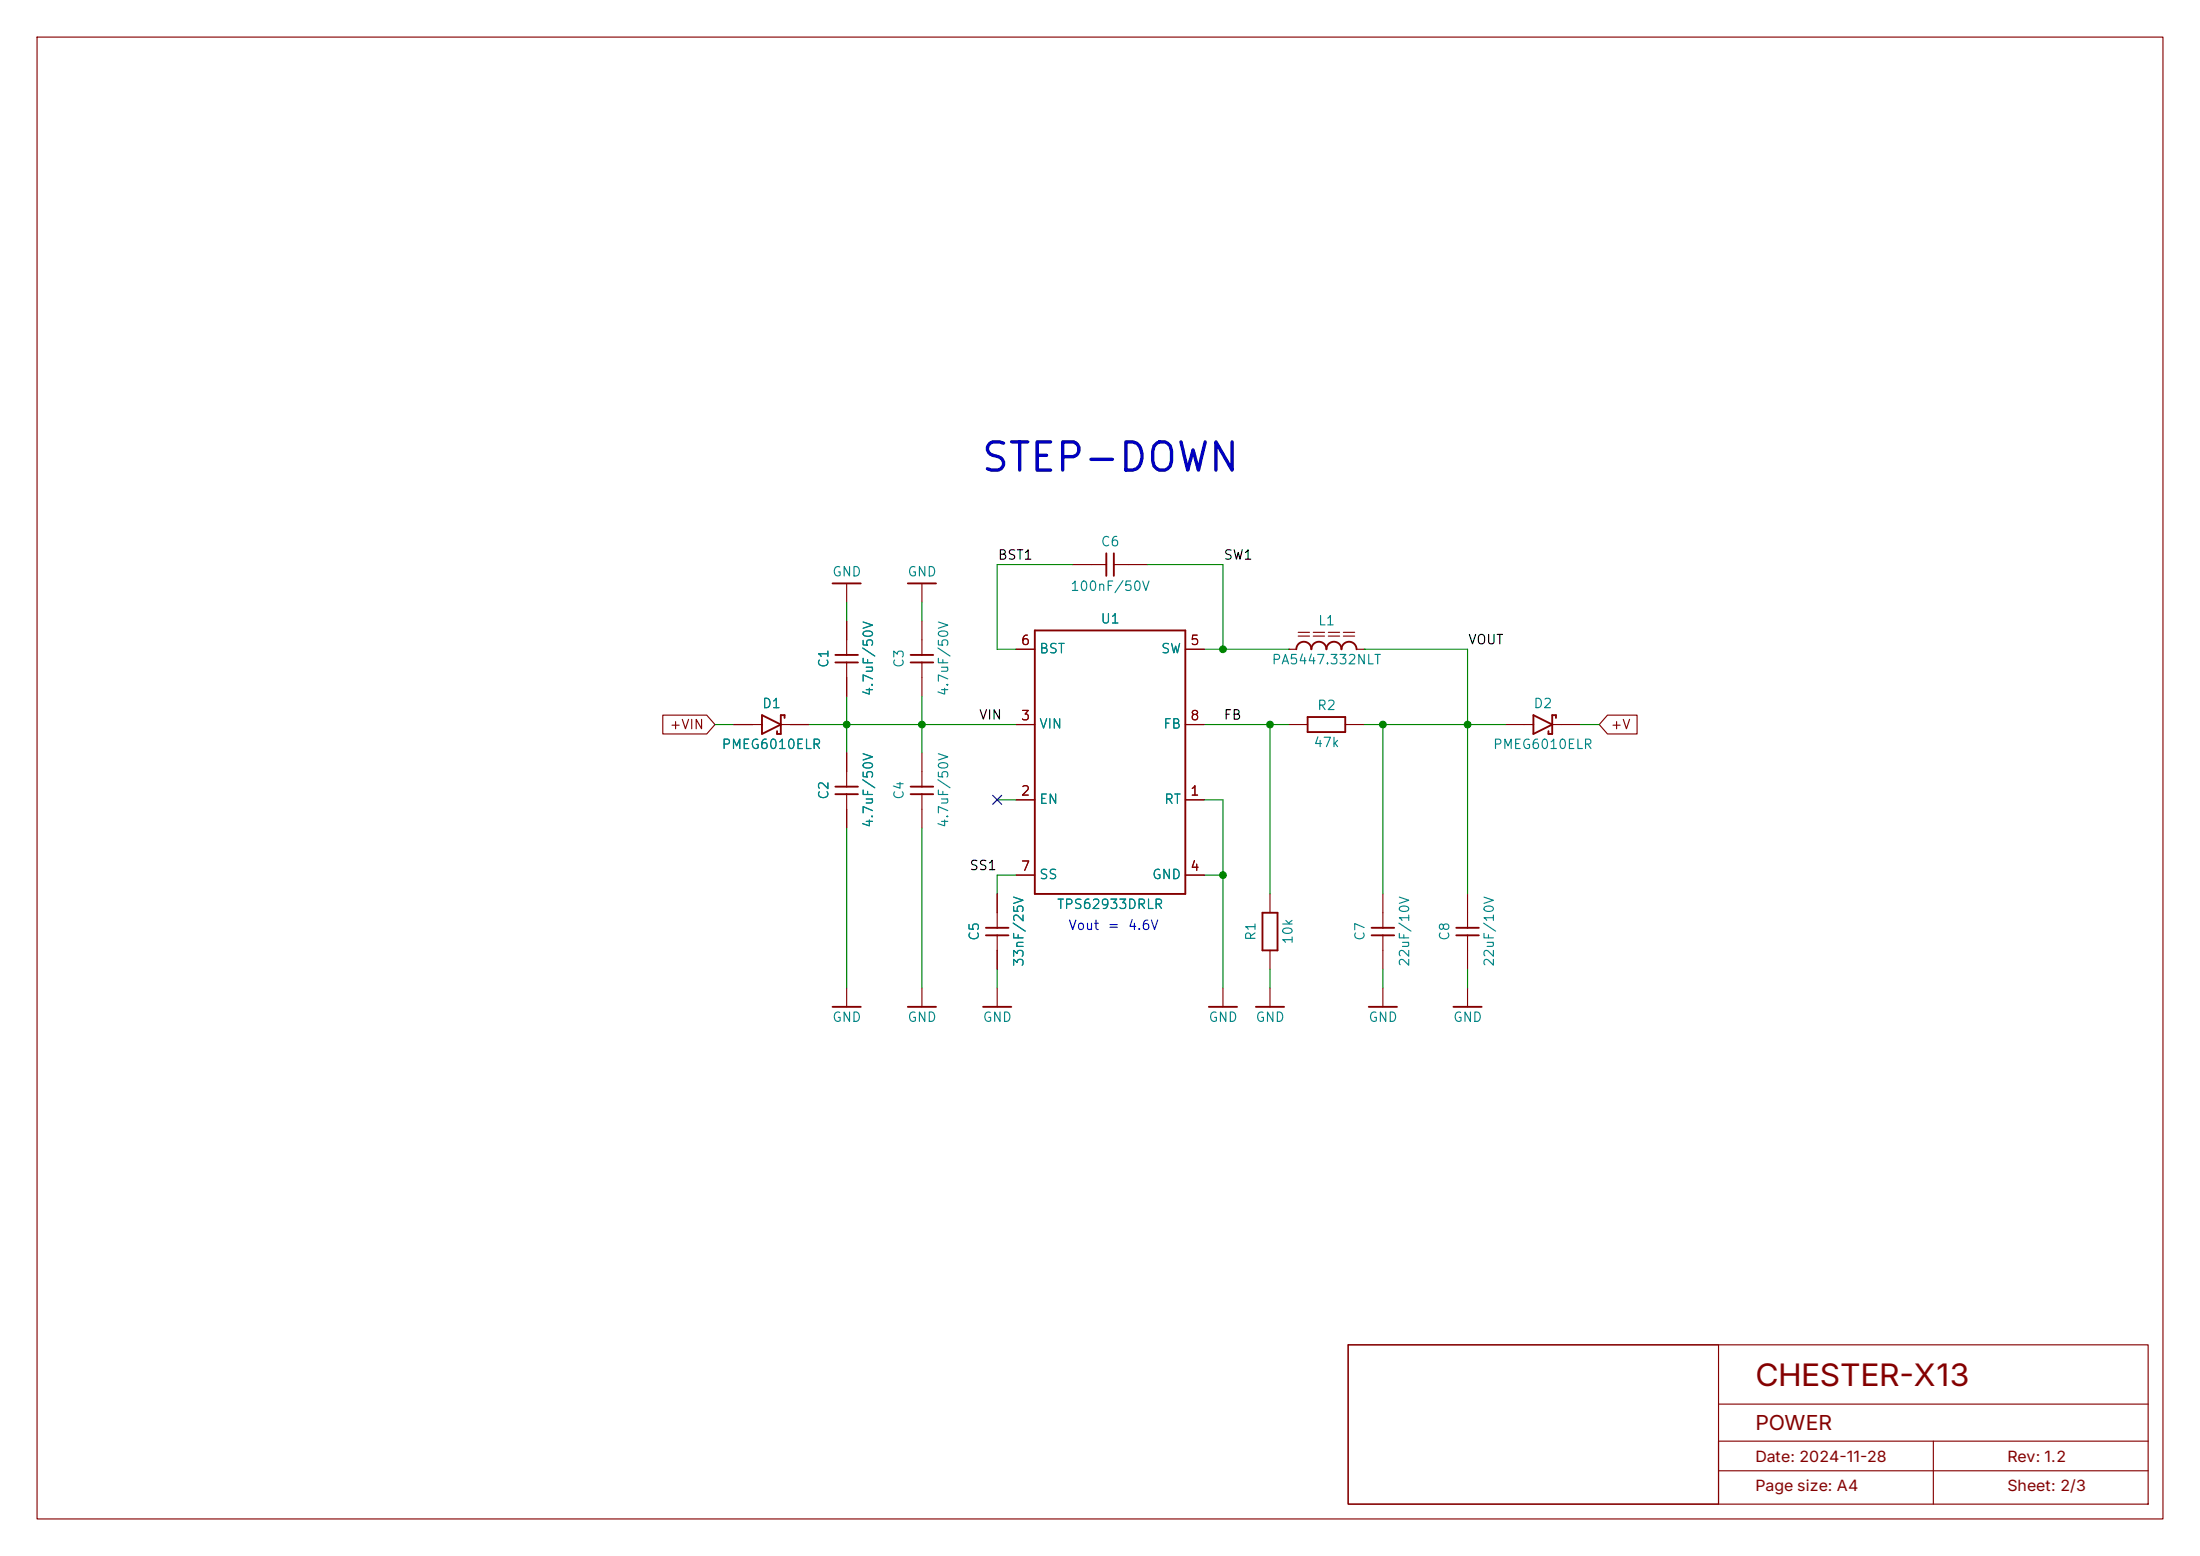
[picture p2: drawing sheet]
<svg xmlns="http://www.w3.org/2000/svg" width="297mm" height="210mm" viewBox="0 0 297 210" stroke-linecap="round" stroke-linejoin="round" font-family="sans-serif">
<g fill="none" stroke="#840000" stroke-width=".15">
<path d="M5 5h287v200h-287zM114.3 78.7v2.6M124.5 78.7v2.6M144.8 76.2h4.6M150.4 76.2h4.5M89.5 96.5h5.9l1.1 1.3-1.1 1.3h-5.9zM99.1 97.8h3.8M105.4 97.8h3.8M114.3 83.8v4.6M114.3 89.4v4.6M124.5 83.8v4.6M124.5 89.4v4.6"/>
<path d="M137.2 97.8h2.5M137.2 87.6h2.5M160 97.8h2.6M160 87.6h2.6M174 87.6h.1M174 97.8h2.5M174 87.6h1M175.3 85.3h1.5M175.3 85.9h1.5M177.3 85.3h1.5M177.3 85.9h1.5M179.3 85.3h1.5"/>
<path d="M179.3 85.9h1.5M181.4 85.3h1.5M181.4 85.9h1.5M181.6 97.8h2.5M183.1 87.6h1M184.1 87.6h.1M203.2 97.8h3.8M209.5 97.8h3.9M217 96.5h4v2.6h-4l-1.1-1.3zM114.3 101.6v4.6M114.3 107.2v4.6M124.5 101.6v4.6"/>
<path d="M124.5 107.2v4.6M137.2 108h2.5M137.2 118.1h2.5M160 108h2.6M160 118.1h2.6M114.3 133.4v2.5M124.5 133.4v2.5M134.6 120.7v4.5M134.6 126.2v4.6M134.6 133.4v2.5M165.1 133.4v2.5M171.4 120.7v2.5"/>
<path d="M171.4 128.3v2.5M171.4 133.4v2.5M186.7 120.7v4.5M186.7 126.2v4.6M186.7 133.4v2.5M198.1 120.7v4.5M198.1 126.2v4.6M198.1 133.4v2.5M182 181.5h108v21.5h-108zM182 181.5h50v21.5h-50zM232 198.5h58M232 189.5h58"/>
<path d="M261 194.5v8.5M290 194.5h-58v8.5"/>
</g>
<g fill="none" stroke="#840000" stroke-width=".25">
<path d="M112.4 78.7h3.8M122.6 78.7h3.8M149.4 74.7v3M150.4 74.7v3M102.9 96.5l2.5 1.3-2.5 1.3zM105.9 96.9v-.4h-.5v2.6h-.5v-.4M112.8 88.4h3M112.8 89.4h3M122.9 88.4h3.1M122.9 89.4h3.1M139.7 85.1h20.3v35.6h-20.3zM175 87.6a1.02 1.02 0 0 1 1-1 1.02 1.02 0 0 1 1 1 1.02 1.02 0 0 1 1.1-1 1.02 1.02 0 0 1 1 1 1.02 1.02 0 0 1 1-1 1.02 1.02 0 0 1 1 1 1.02 1.02 0 0 1 1-1 1.02 1.02 0 0 1 1 1"/>
<path d="M176.5 96.8h5.1v2h-5.1zM207 96.5l2.5 1.3-2.5 1.3zM210.1 96.9v-.4h-.6v2.6h-.5v-.4M112.8 106.2h3M112.8 107.2h3M122.9 106.2h3.1M122.9 107.2h3.1M112.4 135.9h3.8M122.6 135.9h3.8M132.7 135.9h3.8M133.1 125.2h3M133.1 126.2h3"/>
<path d="M163.2 135.9h3.8M169.5 135.9h3.9M170.4 123.2h2.1v5.1h-2.1zM184.8 135.9h3.8M185.2 125.2h3M185.2 126.2h3M196.2 135.9h3.8M196.6 125.2h3M196.6 126.2h3"/>
</g>
<g fill="none" stroke="#008400" stroke-width=".15">
<path d="M144.8 76.2h-10.2v11.4h2.6M154.9 76.2h10.2v11.4M96.5 97.8h2.6M109.2 97.8h28M114.3 81.3v2.5M114.3 94v7.6M124.5 81.3v2.5M124.5 94v7.6M162.6 97.8h11.4M162.6 87.6h11.4M171.4 97.8v22.9M184.1 87.6h14v33.1"/>
<path d="M184.1 97.8h19.1M186.7 97.8v22.9M213.4 97.8h2.5M114.3 111.8v21.6M124.5 111.8v21.6M134.6 108h2.6M137.2 118.1h-2.6v2.6M162.6 108h2.5v25.4M162.6 118.1h2.5M134.6 130.8v2.6M171.4 130.8v2.6M186.7 130.8v2.6"/>
<path d="M198.1 130.8v2.6"/>
</g>
<path d="M134 107.3l1.2 1.3M135.2 107.3l-1.2 1.3" fill="none" stroke="#000084" stroke-width=".15"/>
<g fill="#008400" stroke="#008400" stroke-width=".14">
<circle cx="186.7" cy="97.8" r=".46"/>
<circle cx="165.1" cy="118.1" r=".46"/>
<circle cx="198.1" cy="97.8" r=".46"/>
<circle cx="171.4" cy="97.8" r=".46"/>
<circle cx="165.1" cy="87.6" r=".46"/>
<circle cx="124.5" cy="97.8" r=".46"/>
<circle cx="114.3" cy="97.8" r=".46"/>
</g>
<text font-size="4.2" fill="#840000" x="237" y="187">CHESTER-X13</text>
<text font-size="3.8" fill="#0000c2" x="132.2" y="64.6">STEP-DOWN</text>
<text font-size="2.8" fill="#840000" x="237" y="193">POWER</text>
<g font-size="2.1" fill="#840000">
<text x="237" y="197.3">Date: 2024-11-28</text>
<text x="271" y="197.3">Rev: 1.2</text>
<text x="237" y="201.3">Page size: A4</text>
<text x="271" y="201.3">Sheet: 2/3</text>
</g>
<g font-size="1.3">
<text x="134.6" y="75.9">BST1</text>
<text x="165.1" y="75.9">SW1</text>
<text x="198.1" y="87.3">VOUT</text>
<text x="132.1" y="97.4">VIN</text>
<text x="165.1" y="97.4">FB</text>
<text x="130.8" y="117.8">SS1</text>
</g>
<g font-size="1.3" fill="#008484">
<text x="148.5" y="74.1">C6</text>
<text x="112.3" y="78.1">GND</text>
<text x="122.4" y="78.1">GND</text>
<text x="144.4" y="80.1">100nF/50V</text>
<text x="140.2" y="88.5">BST</text>
<text x="148.5" y="84.5">U1</text>
<text x="156.6" y="88.5">SW</text>
<text x="171.6" y="90">PA5447.332NLT</text>
<text x="177.8" y="84.7">L1</text>
<text x="102.8" y="95.9">D1</text>
<text x="112.2" y="90.2" transform="rotate(-90 112.2 90.2)">C1</text>
<text x="118.2" y="94.1" transform="rotate(-90 118.2 94.1)">4.7uF/50V</text>
<text x="122.3" y="90.2" transform="rotate(-90 122.3 90.2)">C3</text>
<text x="128.3" y="94.1" transform="rotate(-90 128.3 94.1)">4.7uF/50V</text>
<text x="206.9" y="95.9">D2</text>
<text x="97.3" y="101.4">PMEG6010ELR</text>
<text x="140.2" y="98.7">VIN</text>
<text x="157" y="98.7">FB</text>
<text x="177.2" y="101.2">47k</text>
<text x="177.7" y="96.2">R2</text>
<text x="201.5" y="101.4">PMEG6010ELR</text>
<text x="112.2" y="108" transform="rotate(-90 112.2 108)">C2</text>
<text x="118.2" y="111.8" transform="rotate(-90 118.2 111.8)">4.7uF/50V</text>
<text x="122.3" y="108" transform="rotate(-90 122.3 108)">C4</text>
<text x="128.3" y="111.8" transform="rotate(-90 128.3 111.8)">4.7uF/50V</text>
<text x="140.2" y="108.8">EN</text>
<text x="157.1" y="108.8">RT</text>
<text x="140.2" y="119">SS</text>
<text x="155.4" y="119">GND</text>
<text x="142.6" y="123">TPS62933DRLR</text>
<text x="132.5" y="127.1" transform="rotate(-90 132.5 127.1)">C5</text>
<text x="138.5" y="130.6" transform="rotate(-90 138.5 130.6)">33nF/25V</text>
<text x="169.8" y="127.1" transform="rotate(-90 169.8 127.1)">R1</text>
<text x="174.8" y="127.6" transform="rotate(-90 174.8 127.6)">10k</text>
<text x="184.5" y="127.1" transform="rotate(-90 184.5 127.1)">C7</text>
<text x="190.6" y="130.6" transform="rotate(-90 190.6 130.6)">22uF/10V</text>
<text x="196" y="127.1" transform="rotate(-90 196 127.1)">C8</text>
<text x="202" y="130.6" transform="rotate(-90 202 130.6)">22uF/10V</text>
<text x="112.3" y="138.2">GND</text>
<text x="122.4" y="138.2">GND</text>
<text x="132.6" y="138.2">GND</text>
<text x="163.1" y="138.2">GND</text>
<text x="169.4" y="138.2">GND</text>
<text x="184.7" y="138.2">GND</text>
<text x="196.1" y="138.2">GND</text>
</g>
<g font-size="1.3" fill="#840000">
<text x="137.7" y="87.4">6</text>
<text x="160.6" y="87.4">5</text>
<text x="90.3" y="98.7">+VIN</text>
<text x="137.7" y="97.5">3</text>
<text x="160.6" y="97.5">8</text>
<text x="217.3" y="98.7">+V</text>
<text x="137.7" y="107.7">2</text>
<text x="160.6" y="107.7">1</text>
<text x="137.7" y="117.9">7</text>
<text x="160.6" y="117.9">4</text>
</g>
<g font-size="1.3" fill="#0000c2">
<text x="144.1" y="125.8">Vout</text>
<text x="149.4" y="125.8">=</text>
<text x="152.2" y="125.8">4.6V</text>
</g>
</svg>
